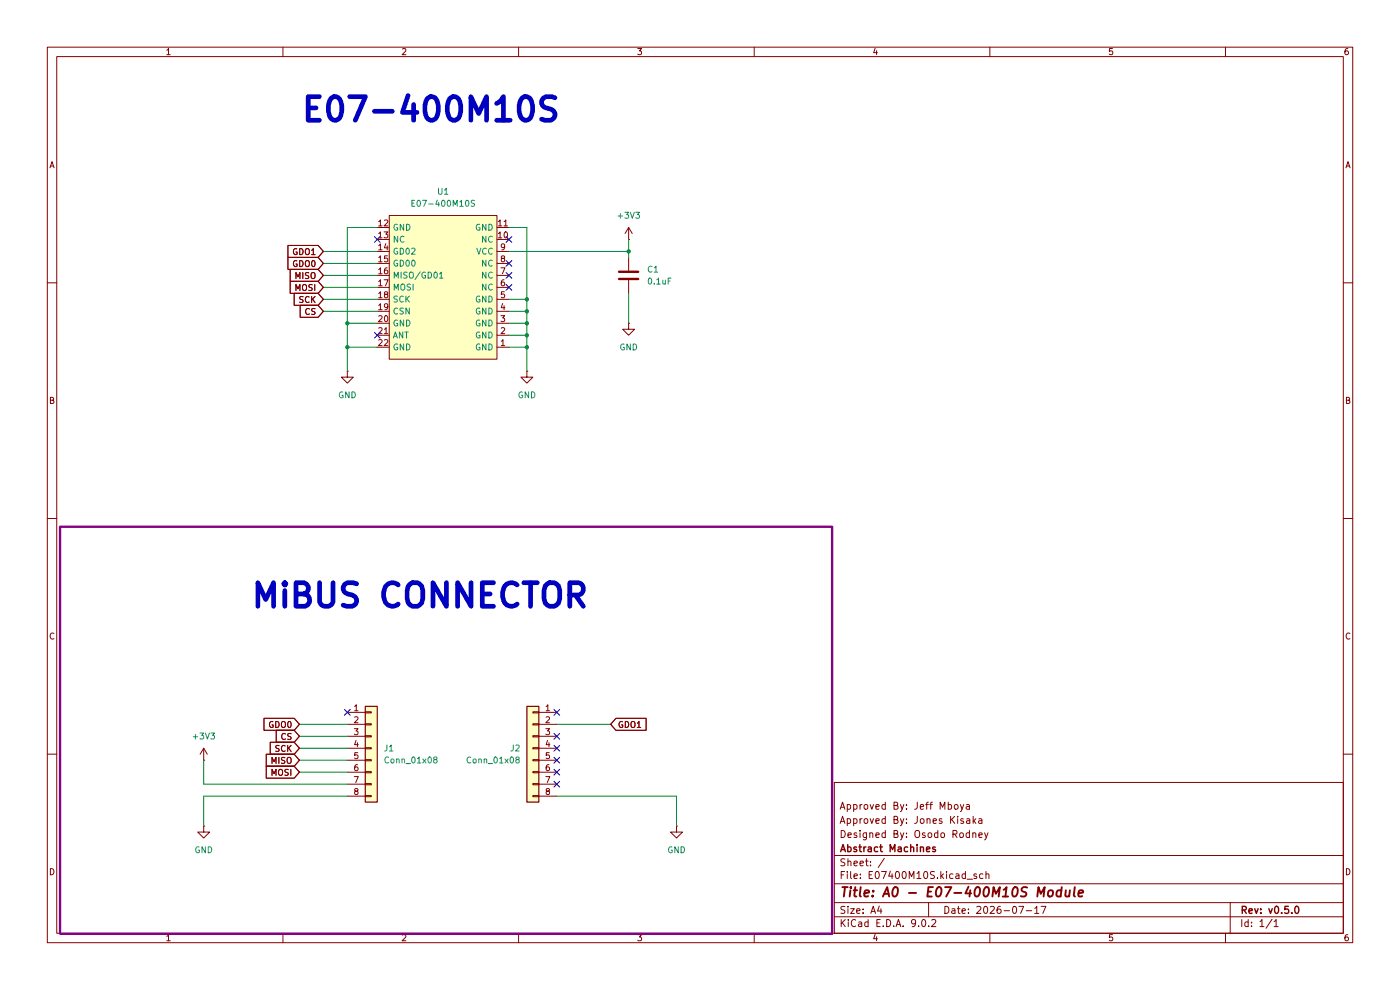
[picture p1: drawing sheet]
(kicad_sch
 (version 20250114)
 (generator "eeschema")
 (generator_version "9.0")
 (paper "A4")
 (title_block
  (title "A0 - E07-400M10S Module")
  (date "2026-07-17")
  (rev "v0.5.0")
  (company "Abstract Machines")
  (comment 1 "Designed By: Osodo Rodney")
  (comment 2 "Approved By: Jones Kisaka")
  (comment 3 "Approved By: Jeff Mboya"))
 (lib_symbols
  (symbol "C2965513:E07-400M10S" (exclude_from_sim no) (in_bom yes) (on_board yes)
   (property "Reference" "U" (at 0 17.78 0) (effects (font (size 1.27 1.27))))
   (property "Value" "E07-400M10S" (at 0 -17.78 0) (effects (font (size 1.27 1.27))))
   (property "Footprint" "easyeda2kicad:COMM-SMD_E07-400M10S" (at 0 -20.32 0) (effects (font (size 1.27 1.27)) (hide yes)))
   (property "Datasheet" "https://www.lcsc.com/datasheet/C2965513.pdf" (at 0 -22.86 0) (effects (font (size 1.27 1.27)) (hide yes)))
   (property "Description" "" (at 0 0 0) (effects (font (size 1.27 1.27)) (hide yes)))
   (property "Manufacturer" "EBYTE(亿佰特)" (at 0 -25.4 0) (effects (font (size 1.27 1.27)) (hide yes)))
   (property "MPN" "E07-400M10S" (at 0 -27.94 0) (effects (font (size 1.27 1.27)) (hide yes)))
   (property "LCSC Part" "C2965513" (at 0 -30.48 0) (effects (font (size 1.27 1.27)) (hide yes)))
   (symbol "E07-400M10S_0_1"
    (rectangle (start -11.43 15.24) (end 11.43 -15.24) (stroke (width 0) (type default)) (fill (type background)))
    (pin unspecified line (at -13.97 12.7 0) (length 2.54) (name "GND" (effects (font (size 1.27 1.27)))) (number "12" (effects (font (size 1.27 1.27)))))
    (pin unspecified line (at -13.97 10.16 0) (length 2.54) (name "NC" (effects (font (size 1.27 1.27)))) (number "13" (effects (font (size 1.27 1.27)))))
    (pin unspecified line (at -13.97 7.62 0) (length 2.54) (name "GD02" (effects (font (size 1.27 1.27)))) (number "14" (effects (font (size 1.27 1.27)))))
    (pin unspecified line (at -13.97 5.08 0) (length 2.54) (name "GD00" (effects (font (size 1.27 1.27)))) (number "15" (effects (font (size 1.27 1.27)))))
    (pin unspecified line (at -13.97 2.54 0) (length 2.54) (name "MISO/GD01" (effects (font (size 1.27 1.27)))) (number "16" (effects (font (size 1.27 1.27)))))
    (pin unspecified line (at -13.97 0 0) (length 2.54) (name "MOSI" (effects (font (size 1.27 1.27)))) (number "17" (effects (font (size 1.27 1.27)))))
    (pin unspecified line (at -13.97 -2.54 0) (length 2.54) (name "SCK" (effects (font (size 1.27 1.27)))) (number "18" (effects (font (size 1.27 1.27)))))
    (pin unspecified line (at -13.97 -5.08 0) (length 2.54) (name "CSN" (effects (font (size 1.27 1.27)))) (number "19" (effects (font (size 1.27 1.27)))))
    (pin unspecified line (at -13.97 -7.62 0) (length 2.54) (name "GND" (effects (font (size 1.27 1.27)))) (number "20" (effects (font (size 1.27 1.27)))))
    (pin unspecified line (at -13.97 -10.16 0) (length 2.54) (name "ANT" (effects (font (size 1.27 1.27)))) (number "21" (effects (font (size 1.27 1.27)))))
    (pin unspecified line (at -13.97 -12.7 0) (length 2.54) (name "GND" (effects (font (size 1.27 1.27)))) (number "22" (effects (font (size 1.27 1.27)))))
    (pin unspecified line (at 13.97 12.7 180) (length 2.54) (name "GND" (effects (font (size 1.27 1.27)))) (number "11" (effects (font (size 1.27 1.27)))))
    (pin unspecified line (at 13.97 10.16 180) (length 2.54) (name "NC" (effects (font (size 1.27 1.27)))) (number "10" (effects (font (size 1.27 1.27)))))
    (pin unspecified line (at 13.97 7.62 180) (length 2.54) (name "VCC" (effects (font (size 1.27 1.27)))) (number "9" (effects (font (size 1.27 1.27)))))
    (pin unspecified line (at 13.97 5.08 180) (length 2.54) (name "NC" (effects (font (size 1.27 1.27)))) (number "8" (effects (font (size 1.27 1.27)))))
    (pin unspecified line (at 13.97 2.54 180) (length 2.54) (name "NC" (effects (font (size 1.27 1.27)))) (number "7" (effects (font (size 1.27 1.27)))))
    (pin unspecified line (at 13.97 0 180) (length 2.54) (name "NC" (effects (font (size 1.27 1.27)))) (number "6" (effects (font (size 1.27 1.27)))))
    (pin unspecified line (at 13.97 -2.54 180) (length 2.54) (name "GND" (effects (font (size 1.27 1.27)))) (number "5" (effects (font (size 1.27 1.27)))))
    (pin unspecified line (at 13.97 -5.08 180) (length 2.54) (name "GND" (effects (font (size 1.27 1.27)))) (number "4" (effects (font (size 1.27 1.27)))))
    (pin unspecified line (at 13.97 -7.62 180) (length 2.54) (name "GND" (effects (font (size 1.27 1.27)))) (number "3" (effects (font (size 1.27 1.27)))))
    (pin unspecified line (at 13.97 -10.16 180) (length 2.54) (name "GND" (effects (font (size 1.27 1.27)))) (number "2" (effects (font (size 1.27 1.27)))))
    (pin unspecified line (at 13.97 -12.7 180) (length 2.54) (name "GND" (effects (font (size 1.27 1.27)))) (number "1" (effects (font (size 1.27 1.27))))))
   (embedded_fonts no))
  (symbol "Connector_Generic:Conn_01x08"
   (pin_names
    (offset 1.016) (hide yes)) (exclude_from_sim no) (in_bom yes) (on_board yes)
   (property "Reference" "J" (at 0 10.16 0) (effects (font (size 1.27 1.27))))
   (property "Value" "Conn_01x08" (at 0 -12.7 0) (effects (font (size 1.27 1.27))))
   (property "Footprint" "" (at 0 0 0) (effects (font (size 1.27 1.27)) (hide yes)))
   (property "Datasheet" "~" (at 0 0 0) (effects (font (size 1.27 1.27)) (hide yes)))
   (property "Description" "Generic connector, single row, 01x08, script generated (kicad-library-utils/schlib/autogen/connector/)" (at 0 0 0) (effects (font (size 1.27 1.27)) (hide yes)))
   (symbol "Conn_01x08_1_1"
    (rectangle (start -1.27 8.89) (end 1.27 -11.43) (stroke (width 0.254) (type default)) (fill (type background)))
    (rectangle (start -1.27 7.747) (end 0 7.493) (stroke (width 0.1524) (type default)) (fill (type none)))
    (rectangle (start -1.27 5.207) (end 0 4.953) (stroke (width 0.1524) (type default)) (fill (type none)))
    (rectangle (start -1.27 2.667) (end 0 2.413) (stroke (width 0.1524) (type default)) (fill (type none)))
    (rectangle (start -1.27 0.127) (end 0 -0.127) (stroke (width 0.1524) (type default)) (fill (type none)))
    (rectangle (start -1.27 -2.413) (end 0 -2.667) (stroke (width 0.1524) (type default)) (fill (type none)))
    (rectangle (start -1.27 -4.953) (end 0 -5.207) (stroke (width 0.1524) (type default)) (fill (type none)))
    (rectangle (start -1.27 -7.493) (end 0 -7.747) (stroke (width 0.1524) (type default)) (fill (type none)))
    (rectangle (start -1.27 -10.033) (end 0 -10.287) (stroke (width 0.1524) (type default)) (fill (type none)))
    (pin passive line (at -5.08 7.62 0) (length 3.81) (name "Pin_1" (effects (font (size 1.27 1.27)))) (number "1" (effects (font (size 1.27 1.27)))))
    (pin passive line (at -5.08 5.08 0) (length 3.81) (name "Pin_2" (effects (font (size 1.27 1.27)))) (number "2" (effects (font (size 1.27 1.27)))))
    (pin passive line (at -5.08 2.54 0) (length 3.81) (name "Pin_3" (effects (font (size 1.27 1.27)))) (number "3" (effects (font (size 1.27 1.27)))))
    (pin passive line (at -5.08 0 0) (length 3.81) (name "Pin_4" (effects (font (size 1.27 1.27)))) (number "4" (effects (font (size 1.27 1.27)))))
    (pin passive line (at -5.08 -2.54 0) (length 3.81) (name "Pin_5" (effects (font (size 1.27 1.27)))) (number "5" (effects (font (size 1.27 1.27)))))
    (pin passive line (at -5.08 -5.08 0) (length 3.81) (name "Pin_6" (effects (font (size 1.27 1.27)))) (number "6" (effects (font (size 1.27 1.27)))))
    (pin passive line (at -5.08 -7.62 0) (length 3.81) (name "Pin_7" (effects (font (size 1.27 1.27)))) (number "7" (effects (font (size 1.27 1.27)))))
    (pin passive line (at -5.08 -10.16 0) (length 3.81) (name "Pin_8" (effects (font (size 1.27 1.27)))) (number "8" (effects (font (size 1.27 1.27))))))
   (embedded_fonts no))
  (symbol "Device:C"
   (pin_numbers (hide yes))
   (pin_names
    (offset 0.254)) (exclude_from_sim no) (in_bom yes) (on_board yes)
   (property "Reference" "C" (at 0.635 2.54 0) (effects (font (size 1.27 1.27)) (justify left)))
   (property "Value" "C" (at 0.635 -2.54 0) (effects (font (size 1.27 1.27)) (justify left)))
   (property "Footprint" "" (at 0.9652 -3.81 0) (effects (font (size 1.27 1.27)) (hide yes)))
   (property "Datasheet" "~" (at 0 0 0) (effects (font (size 1.27 1.27)) (hide yes)))
   (property "Description" "Unpolarized capacitor" (at 0 0 0) (effects (font (size 1.27 1.27)) (hide yes)))
   (symbol "C_0_1"
    (polyline (pts (xy -2.032 0.762) (xy 2.032 0.762)) (stroke (width 0.508) (type default)) (fill (type none)))
    (polyline (pts (xy -2.032 -0.762) (xy 2.032 -0.762)) (stroke (width 0.508) (type default)) (fill (type none))))
   (symbol "C_1_1"
    (pin passive line (at 0 3.81 270) (length 2.794) (name "~" (effects (font (size 1.27 1.27)))) (number "1" (effects (font (size 1.27 1.27)))))
    (pin passive line (at 0 -3.81 90) (length 2.794) (name "~" (effects (font (size 1.27 1.27)))) (number "2" (effects (font (size 1.27 1.27))))))
   (embedded_fonts no))
  (symbol "power:+3V3"
   (power)
   (pin_numbers (hide yes))
   (pin_names
    (offset 0) (hide yes)) (exclude_from_sim no) (in_bom yes) (on_board yes)
   (property "Reference" "#PWR" (at 0 -3.81 0) (effects (font (size 1.27 1.27)) (hide yes)))
   (property "Value" "+3V3" (at 0 3.556 0) (effects (font (size 1.27 1.27))))
   (property "Footprint" "" (at 0 0 0) (effects (font (size 1.27 1.27)) (hide yes)))
   (property "Datasheet" "" (at 0 0 0) (effects (font (size 1.27 1.27)) (hide yes)))
   (property "Description" "Power symbol creates a global label with name \"+3V3\"" (at 0 0 0) (effects (font (size 1.27 1.27)) (hide yes)))
   (symbol "+3V3_0_1"
    (polyline (pts (xy -0.762 1.27) (xy 0 2.54)) (stroke (width 0) (type default)) (fill (type none)))
    (polyline (pts (xy 0 2.54) (xy 0.762 1.27)) (stroke (width 0) (type default)) (fill (type none)))
    (polyline (pts (xy 0 0) (xy 0 2.54)) (stroke (width 0) (type default)) (fill (type none))))
   (symbol "+3V3_1_1"
    (pin power_in line (at 0 0 90) (length 0) (name "~" (effects (font (size 1.27 1.27)))) (number "1" (effects (font (size 1.27 1.27))))))
   (embedded_fonts no))
  (symbol "power:GND"
   (power)
   (pin_numbers (hide yes))
   (pin_names
    (offset 0) (hide yes)) (exclude_from_sim no) (in_bom yes) (on_board yes)
   (property "Reference" "#PWR" (at 0 -6.35 0) (effects (font (size 1.27 1.27)) (hide yes)))
   (property "Value" "GND" (at 0 -3.81 0) (effects (font (size 1.27 1.27))))
   (property "Footprint" "" (at 0 0 0) (effects (font (size 1.27 1.27)) (hide yes)))
   (property "Datasheet" "" (at 0 0 0) (effects (font (size 1.27 1.27)) (hide yes)))
   (property "Description" "Power symbol creates a global label with name \"GND\" , ground" (at 0 0 0) (effects (font (size 1.27 1.27)) (hide yes)))
   (symbol "GND_0_1"
    (polyline (pts (xy 0 0) (xy 0 -1.27) (xy 1.27 -1.27) (xy 0 -2.54) (xy -1.27 -1.27) (xy 0 -1.27)) (stroke (width 0) (type default)) (fill (type none))))
   (symbol "GND_1_1"
    (pin power_in line (at 0 0 270) (length 0) (name "~" (effects (font (size 1.27 1.27)))) (number "1" (effects (font (size 1.27 1.27))))))
   (embedded_fonts no)))
 (rectangle
  (start 12.7 111.76)
  (end 176.53 198.12)
  (stroke (width 0.5) (type default) (color 132 0 132 1))
  (fill (type none)))
 (text "E07-400M10S"
  (exclude_from_sim no)
  (at 63.5 26.416 0)
  (effects (font (size 5 5) (thickness 1)
    (bold yes)) (justify left bottom)))
 (text "MiBUS CONNECTOR"
  (exclude_from_sim no)
  (at 52.832 129.54 0)
  (effects (font (size 5 5) (thickness 1)
    (bold yes)) (justify left bottom)))
 (junction
  (at 73.66 73.66)
  (diameter 0)
  (color 0 0 0 0))
 (junction
  (at 111.76 73.66)
  (diameter 0)
  (color 0 0 0 0))
 (junction
  (at 111.76 63.5)
  (diameter 0)
  (color 0 0 0 0))
 (junction
  (at 111.76 71.12)
  (diameter 0)
  (color 0 0 0 0))
 (junction
  (at 133.35 53.34)
  (diameter 0)
  (color 0 0 0 0))
 (junction
  (at 73.66 68.58)
  (diameter 0)
  (color 0 0 0 0))
 (junction
  (at 111.76 66.04)
  (diameter 0)
  (color 0 0 0 0))
 (junction
  (at 111.76 68.58)
  (diameter 0)
  (color 0 0 0 0))
 (no_connect
  (at 107.95 60.96))
 (no_connect
  (at 118.11 158.75))
 (no_connect
  (at 73.66 151.13))
 (no_connect
  (at 107.95 55.88))
 (no_connect
  (at 107.95 58.42))
 (no_connect
  (at 118.11 156.21))
 (no_connect
  (at 118.11 166.37))
 (no_connect
  (at 118.11 161.29))
 (no_connect
  (at 118.11 151.13))
 (no_connect
  (at 107.95 50.8))
 (no_connect
  (at 118.11 163.83))
 (no_connect
  (at 80.01 71.12))
 (no_connect
  (at 80.01 50.8))
 (wire
  (pts (xy 143.51 175.26) (xy 143.51 168.91))
  (stroke (width 0) (type default)))
 (wire
  (pts (xy 43.18 175.26) (xy 43.18 168.91))
  (stroke (width 0) (type default)))
 (wire
  (pts (xy 133.35 62.23) (xy 133.35 68.58))
  (stroke (width 0) (type default)))
 (wire
  (pts (xy 63.5 163.83) (xy 73.66 163.83))
  (stroke (width 0) (type default)))
 (wire
  (pts (xy 68.58 66.04) (xy 80.01 66.04))
  (stroke (width 0) (type default)))
 (wire
  (pts (xy 133.35 53.34) (xy 133.35 54.61))
  (stroke (width 0) (type default)))
 (wire
  (pts (xy 111.76 63.5) (xy 111.76 66.04))
  (stroke (width 0) (type default)))
 (wire
  (pts (xy 68.58 58.42) (xy 80.01 58.42))
  (stroke (width 0) (type default)))
 (wire
  (pts (xy 111.76 71.12) (xy 111.76 73.66))
  (stroke (width 0) (type default)))
 (wire
  (pts (xy 111.76 73.66) (xy 111.76 78.74))
  (stroke (width 0) (type default)))
 (wire
  (pts (xy 43.18 161.29) (xy 43.18 166.37))
  (stroke (width 0) (type default)))
 (wire
  (pts (xy 111.76 48.26) (xy 111.76 63.5))
  (stroke (width 0) (type default)))
 (wire
  (pts (xy 107.95 73.66) (xy 111.76 73.66))
  (stroke (width 0) (type default)))
 (wire
  (pts (xy 107.95 48.26) (xy 111.76 48.26))
  (stroke (width 0) (type default)))
 (wire
  (pts (xy 68.58 53.34) (xy 80.01 53.34))
  (stroke (width 0) (type default)))
 (wire
  (pts (xy 80.01 73.66) (xy 73.66 73.66))
  (stroke (width 0) (type default)))
 (wire
  (pts (xy 107.95 71.12) (xy 111.76 71.12))
  (stroke (width 0) (type default)))
 (wire
  (pts (xy 43.18 168.91) (xy 73.66 168.91))
  (stroke (width 0) (type default)))
 (wire
  (pts (xy 63.5 158.75) (xy 73.66 158.75))
  (stroke (width 0) (type default)))
 (wire
  (pts (xy 68.58 63.5) (xy 80.01 63.5))
  (stroke (width 0) (type default)))
 (wire
  (pts (xy 43.18 166.37) (xy 73.66 166.37))
  (stroke (width 0) (type default)))
 (wire
  (pts (xy 68.58 60.96) (xy 80.01 60.96))
  (stroke (width 0) (type default)))
 (wire
  (pts (xy 133.35 50.8) (xy 133.35 53.34))
  (stroke (width 0) (type default)))
 (wire
  (pts (xy 73.66 48.26) (xy 73.66 68.58))
  (stroke (width 0) (type default)))
 (wire
  (pts (xy 63.5 153.67) (xy 73.66 153.67))
  (stroke (width 0) (type default)))
 (wire
  (pts (xy 73.66 73.66) (xy 73.66 78.74))
  (stroke (width 0) (type default)))
 (wire
  (pts (xy 107.95 63.5) (xy 111.76 63.5))
  (stroke (width 0) (type default)))
 (wire
  (pts (xy 107.95 53.34) (xy 133.35 53.34))
  (stroke (width 0) (type default)))
 (wire
  (pts (xy 107.95 66.04) (xy 111.76 66.04))
  (stroke (width 0) (type default)))
 (wire
  (pts (xy 63.5 156.21) (xy 73.66 156.21))
  (stroke (width 0) (type default)))
 (wire
  (pts (xy 73.66 68.58) (xy 73.66 73.66))
  (stroke (width 0) (type default)))
 (wire
  (pts (xy 80.01 68.58) (xy 73.66 68.58))
  (stroke (width 0) (type default)))
 (wire
  (pts (xy 68.58 55.88) (xy 80.01 55.88))
  (stroke (width 0) (type default)))
 (wire
  (pts (xy 111.76 66.04) (xy 111.76 68.58))
  (stroke (width 0) (type default)))
 (wire
  (pts (xy 143.51 168.91) (xy 118.11 168.91))
  (stroke (width 0) (type default)))
 (wire
  (pts (xy 63.5 161.29) (xy 73.66 161.29))
  (stroke (width 0) (type default)))
 (wire
  (pts (xy 107.95 68.58) (xy 111.76 68.58))
  (stroke (width 0) (type default)))
 (wire
  (pts (xy 111.76 68.58) (xy 111.76 71.12))
  (stroke (width 0) (type default)))
 (wire
  (pts (xy 80.01 48.26) (xy 73.66 48.26))
  (stroke (width 0) (type default)))
 (wire
  (pts (xy 129.54 153.67) (xy 118.11 153.67))
  (stroke (width 0) (type default)))
 (global_label "GDO1"
  (shape input)
  (at 68.58 53.34 180)
  (fields_autoplaced yes)
  (effects (font (size 1.27 1.27)) (justify right))
  (property "Intersheetrefs" "${INTERSHEET_REFS}" (at 60.5148 53.34 0) (effects (font (size 1.27 1.27)) (justify right) (hide yes))))
 (global_label "CS"
  (shape input)
  (at 68.58 66.04 180)
  (fields_autoplaced yes)
  (effects (font (size 1.27 1.27)) (justify right))
  (property "Intersheetrefs" "${INTERSHEET_REFS}" (at 63.1153 66.04 0) (effects (font (size 1.27 1.27)) (justify right) (hide yes))))
 (global_label "MOSI"
  (shape input)
  (at 68.58 60.96 180)
  (fields_autoplaced yes)
  (effects (font (size 1.27 1.27)) (justify right))
  (property "Intersheetrefs" "${INTERSHEET_REFS}" (at 60.9986 60.96 0) (effects (font (size 1.27 1.27)) (justify right) (hide yes))))
 (global_label "SCK"
  (shape input)
  (at 63.5 158.75 180)
  (fields_autoplaced yes)
  (effects (font (size 1.27 1.27)) (justify right))
  (property "Intersheetrefs" "${INTERSHEET_REFS}" (at 56.7653 158.75 0) (effects (font (size 1.27 1.27)) (justify right) (hide yes))))
 (global_label "SCK"
  (shape input)
  (at 68.58 63.5 180)
  (fields_autoplaced yes)
  (effects (font (size 1.27 1.27)) (justify right))
  (property "Intersheetrefs" "${INTERSHEET_REFS}" (at 61.8453 63.5 0) (effects (font (size 1.27 1.27)) (justify right) (hide yes))))
 (global_label "GDO0"
  (shape input)
  (at 63.5 153.67 180)
  (fields_autoplaced yes)
  (effects (font (size 1.27 1.27)) (justify right))
  (property "Intersheetrefs" "${INTERSHEET_REFS}" (at 55.4348 153.67 0) (effects (font (size 1.27 1.27)) (justify right) (hide yes))))
 (global_label "GDO1"
  (shape input)
  (at 129.54 153.67 0)
  (fields_autoplaced yes)
  (effects (font (size 1.27 1.27)) (justify left))
  (property "Intersheetrefs" "${INTERSHEET_REFS}" (at 137.6052 153.67 0) (effects (font (size 1.27 1.27)) (justify left) (hide yes))))
 (global_label "CS"
  (shape input)
  (at 63.5 156.21 180)
  (fields_autoplaced yes)
  (effects (font (size 1.27 1.27)) (justify right))
  (property "Intersheetrefs" "${INTERSHEET_REFS}" (at 58.0353 156.21 0) (effects (font (size 1.27 1.27)) (justify right) (hide yes))))
 (global_label "MOSI"
  (shape input)
  (at 63.5 163.83 180)
  (fields_autoplaced yes)
  (effects (font (size 1.27 1.27)) (justify right))
  (property "Intersheetrefs" "${INTERSHEET_REFS}" (at 55.9186 163.83 0) (effects (font (size 1.27 1.27)) (justify right) (hide yes))))
 (global_label "GDO0"
  (shape input)
  (at 68.58 55.88 180)
  (fields_autoplaced yes)
  (effects (font (size 1.27 1.27)) (justify right))
  (property "Intersheetrefs" "${INTERSHEET_REFS}" (at 60.5148 55.88 0) (effects (font (size 1.27 1.27)) (justify right) (hide yes))))
 (global_label "MISO"
  (shape input)
  (at 63.5 161.29 180)
  (fields_autoplaced yes)
  (effects (font (size 1.27 1.27)) (justify right))
  (property "Intersheetrefs" "${INTERSHEET_REFS}" (at 55.9186 161.29 0) (effects (font (size 1.27 1.27)) (justify right) (hide yes))))
 (global_label "MISO"
  (shape input)
  (at 68.58 58.42 180)
  (fields_autoplaced yes)
  (effects (font (size 1.27 1.27)) (justify right))
  (property "Intersheetrefs" "${INTERSHEET_REFS}" (at 60.9986 58.42 0) (effects (font (size 1.27 1.27)) (justify right) (hide yes))))
 (symbol
  (lib_id "power:GND")
  (at 133.35 68.58 0)
  (unit 1)
  (exclude_from_sim no)
  (in_bom yes)
  (on_board yes)
  (dnp no)
  (fields_autoplaced yes)
  (property "Reference" "#PWR06" (at 133.35 74.93 0) (effects (font (size 1.27 1.27)) (hide yes)))
  (property "Value" "GND" (at 133.35 73.66 0) (effects (font (size 1.27 1.27))))
  (property "Footprint" "" (at 133.35 68.58 0) (effects (font (size 1.27 1.27)) (hide yes)))
  (property "Datasheet" "" (at 133.35 68.58 0) (effects (font (size 1.27 1.27)) (hide yes)))
  (property "Description" "Power symbol creates a global label with name \"GND\" , ground" (at 133.35 68.58 0) (effects (font (size 1.27 1.27)) (hide yes)))
  (pin "1"))
 (symbol
  (lib_id "power:GND")
  (at 43.18 175.26 0)
  (unit 1)
  (exclude_from_sim no)
  (in_bom yes)
  (on_board yes)
  (dnp no)
  (fields_autoplaced yes)
  (property "Reference" "#PWR02" (at 43.18 181.61 0) (effects (font (size 1.27 1.27)) (hide yes)))
  (property "Value" "GND" (at 43.18 180.34 0) (effects (font (size 1.27 1.27))))
  (property "Footprint" "" (at 43.18 175.26 0) (effects (font (size 1.27 1.27)) (hide yes)))
  (property "Datasheet" "" (at 43.18 175.26 0) (effects (font (size 1.27 1.27)) (hide yes)))
  (property "Description" "Power symbol creates a global label with name \"GND\" , ground" (at 43.18 175.26 0) (effects (font (size 1.27 1.27)) (hide yes)))
  (pin "1"))
 (symbol
  (lib_id "Connector_Generic:Conn_01x08")
  (at 113.03 158.75 0)
  (mirror y)
  (unit 1)
  (exclude_from_sim no)
  (in_bom yes)
  (on_board yes)
  (dnp no)
  (property "Reference" "J2" (at 110.49 158.7499 0) (effects (font (size 1.27 1.27)) (justify left)))
  (property "Value" "Conn_01x08" (at 110.49 161.2899 0) (effects (font (size 1.27 1.27)) (justify left)))
  (property "Footprint" "Connector_PinHeader_2.54mm:PinHeader_1x08_P2.54mm_Vertical" (at 113.03 158.75 0) (effects (font (size 1.27 1.27)) (hide yes)))
  (property "Datasheet" "~" (at 113.03 158.75 0) (effects (font (size 1.27 1.27)) (hide yes)))
  (property "Description" "Generic connector, single row, 01x08, script generated (kicad-library-utils/schlib/autogen/connector/)" (at 113.03 158.75 0) (effects (font (size 1.27 1.27)) (hide yes)))
  (property "JLCPCB" "C492407" (at 113.03 158.75 0) (effects (font (size 1.27 1.27)) (hide yes)))
  (pin "8")
  (pin "3")
  (pin "2")
  (pin "1")
  (pin "5")
  (pin "4")
  (pin "7")
  (pin "6"))
 (symbol
  (lib_id "power:GND")
  (at 143.51 175.26 0)
  (unit 1)
  (exclude_from_sim no)
  (in_bom yes)
  (on_board yes)
  (dnp no)
  (fields_autoplaced yes)
  (property "Reference" "#PWR07" (at 143.51 181.61 0) (effects (font (size 1.27 1.27)) (hide yes)))
  (property "Value" "GND" (at 143.51 180.34 0) (effects (font (size 1.27 1.27))))
  (property "Footprint" "" (at 143.51 175.26 0) (effects (font (size 1.27 1.27)) (hide yes)))
  (property "Datasheet" "" (at 143.51 175.26 0) (effects (font (size 1.27 1.27)) (hide yes)))
  (property "Description" "Power symbol creates a global label with name \"GND\" , ground" (at 143.51 175.26 0) (effects (font (size 1.27 1.27)) (hide yes)))
  (pin "1"))
 (symbol
  (lib_id "C2965513:E07-400M10S")
  (at 93.98 60.96 0)
  (unit 1)
  (exclude_from_sim no)
  (in_bom yes)
  (on_board yes)
  (dnp no)
  (fields_autoplaced yes)
  (property "Reference" "U1" (at 93.98 40.64 0) (effects (font (size 1.27 1.27))))
  (property "Value" "E07-400M10S" (at 93.98 43.18 0) (effects (font (size 1.27 1.27))))
  (property "Footprint" "modules:C2965513" (at 93.98 81.28 0) (effects (font (size 1.27 1.27)) (hide yes)))
  (property "Datasheet" "https://www.lcsc.com/datasheet/C2965513.pdf" (at 93.98 83.82 0) (effects (font (size 1.27 1.27)) (hide yes)))
  (property "Description" "" (at 93.98 60.96 0) (effects (font (size 1.27 1.27)) (hide yes)))
  (property "Manufacturer" "EBYTE(亿佰特)" (at 93.98 86.36 0) (effects (font (size 1.27 1.27)) (hide yes)))
  (property "MPN" "E07-400M10S" (at 93.98 88.9 0) (effects (font (size 1.27 1.27)) (hide yes)))
  (property "LCSC Part" "C2965513" (at 93.98 91.44 0) (effects (font (size 1.27 1.27)) (hide yes)))
  (pin "19")
  (pin "6")
  (pin "5")
  (pin "3")
  (pin "8")
  (pin "13")
  (pin "12")
  (pin "14")
  (pin "11")
  (pin "10")
  (pin "1")
  (pin "22")
  (pin "7")
  (pin "21")
  (pin "20")
  (pin "15")
  (pin "18")
  (pin "16")
  (pin "17")
  (pin "2")
  (pin "4")
  (pin "9"))
 (symbol
  (lib_id "power:+3V3")
  (at 43.18 161.29 0)
  (unit 1)
  (exclude_from_sim no)
  (in_bom yes)
  (on_board yes)
  (dnp no)
  (fields_autoplaced yes)
  (property "Reference" "#PWR01" (at 43.18 165.1 0) (effects (font (size 1.27 1.27)) (hide yes)))
  (property "Value" "+3V3" (at 43.18 156.21 0) (effects (font (size 1.27 1.27))))
  (property "Footprint" "" (at 43.18 161.29 0) (effects (font (size 1.27 1.27)) (hide yes)))
  (property "Datasheet" "" (at 43.18 161.29 0) (effects (font (size 1.27 1.27)) (hide yes)))
  (property "Description" "Power symbol creates a global label with name \"+3V3\"" (at 43.18 161.29 0) (effects (font (size 1.27 1.27)) (hide yes)))
  (pin "1"))
 (symbol
  (lib_id "Connector_Generic:Conn_01x08")
  (at 78.74 158.75 0)
  (unit 1)
  (exclude_from_sim no)
  (in_bom yes)
  (on_board yes)
  (dnp no)
  (fields_autoplaced yes)
  (property "Reference" "J1" (at 81.28 158.7499 0) (effects (font (size 1.27 1.27)) (justify left)))
  (property "Value" "Conn_01x08" (at 81.28 161.2899 0) (effects (font (size 1.27 1.27)) (justify left)))
  (property "Footprint" "Connector_PinHeader_2.54mm:PinHeader_1x08_P2.54mm_Vertical" (at 78.74 158.75 0) (effects (font (size 1.27 1.27)) (hide yes)))
  (property "Datasheet" "~" (at 78.74 158.75 0) (effects (font (size 1.27 1.27)) (hide yes)))
  (property "Description" "Generic connector, single row, 01x08, script generated (kicad-library-utils/schlib/autogen/connector/)" (at 78.74 158.75 0) (effects (font (size 1.27 1.27)) (hide yes)))
  (property "JLCPCB" "C492407" (at 78.74 158.75 0) (effects (font (size 1.27 1.27)) (hide yes)))
  (pin "8")
  (pin "3")
  (pin "2")
  (pin "1")
  (pin "5")
  (pin "4")
  (pin "7")
  (pin "6"))
 (symbol
  (lib_id "Device:C")
  (at 133.35 58.42 0)
  (unit 1)
  (exclude_from_sim no)
  (in_bom yes)
  (on_board yes)
  (dnp no)
  (fields_autoplaced yes)
  (property "Reference" "C1" (at 137.16 57.1499 0) (effects (font (size 1.27 1.27)) (justify left)))
  (property "Value" "0.1uF" (at 137.16 59.6899 0) (effects (font (size 1.27 1.27)) (justify left)))
  (property "Footprint" "Capacitor_SMD:C_0805_2012Metric" (at 134.3152 62.23 0) (effects (font (size 1.27 1.27)) (hide yes)))
  (property "Datasheet" "~" (at 133.35 58.42 0) (effects (font (size 1.27 1.27)) (hide yes)))
  (property "Description" "Unpolarized capacitor" (at 133.35 58.42 0) (effects (font (size 1.27 1.27)) (hide yes)))
  (property "JLCPCB" "C49678" (at 133.35 58.42 0) (effects (font (size 1.27 1.27)) (hide yes)))
  (pin "1")
  (pin "2"))
 (symbol
  (lib_id "power:+3V3")
  (at 133.35 50.8 0)
  (unit 1)
  (exclude_from_sim no)
  (in_bom yes)
  (on_board yes)
  (dnp no)
  (fields_autoplaced yes)
  (property "Reference" "#PWR05" (at 133.35 54.61 0) (effects (font (size 1.27 1.27)) (hide yes)))
  (property "Value" "+3V3" (at 133.35 45.72 0) (effects (font (size 1.27 1.27))))
  (property "Footprint" "" (at 133.35 50.8 0) (effects (font (size 1.27 1.27)) (hide yes)))
  (property "Datasheet" "" (at 133.35 50.8 0) (effects (font (size 1.27 1.27)) (hide yes)))
  (property "Description" "Power symbol creates a global label with name \"+3V3\"" (at 133.35 50.8 0) (effects (font (size 1.27 1.27)) (hide yes)))
  (pin "1"))
 (symbol
  (lib_id "power:GND")
  (at 73.66 78.74 0)
  (unit 1)
  (exclude_from_sim no)
  (in_bom yes)
  (on_board yes)
  (dnp no)
  (fields_autoplaced yes)
  (property "Reference" "#PWR03" (at 73.66 85.09 0) (effects (font (size 1.27 1.27)) (hide yes)))
  (property "Value" "GND" (at 73.66 83.82 0) (effects (font (size 1.27 1.27))))
  (property "Footprint" "" (at 73.66 78.74 0) (effects (font (size 1.27 1.27)) (hide yes)))
  (property "Datasheet" "" (at 73.66 78.74 0) (effects (font (size 1.27 1.27)) (hide yes)))
  (property "Description" "Power symbol creates a global label with name \"GND\" , ground" (at 73.66 78.74 0) (effects (font (size 1.27 1.27)) (hide yes)))
  (pin "1"))
 (symbol
  (lib_id "power:GND")
  (at 111.76 78.74 0)
  (unit 1)
  (exclude_from_sim no)
  (in_bom yes)
  (on_board yes)
  (dnp no)
  (fields_autoplaced yes)
  (property "Reference" "#PWR04" (at 111.76 85.09 0) (effects (font (size 1.27 1.27)) (hide yes)))
  (property "Value" "GND" (at 111.76 83.82 0) (effects (font (size 1.27 1.27))))
  (property "Footprint" "" (at 111.76 78.74 0) (effects (font (size 1.27 1.27)) (hide yes)))
  (property "Datasheet" "" (at 111.76 78.74 0) (effects (font (size 1.27 1.27)) (hide yes)))
  (property "Description" "Power symbol creates a global label with name \"GND\" , ground" (at 111.76 78.74 0) (effects (font (size 1.27 1.27)) (hide yes)))
  (pin "1"))
 (sheet_instances
  (path ""
   (page "1")))
 (embedded_fonts no))
